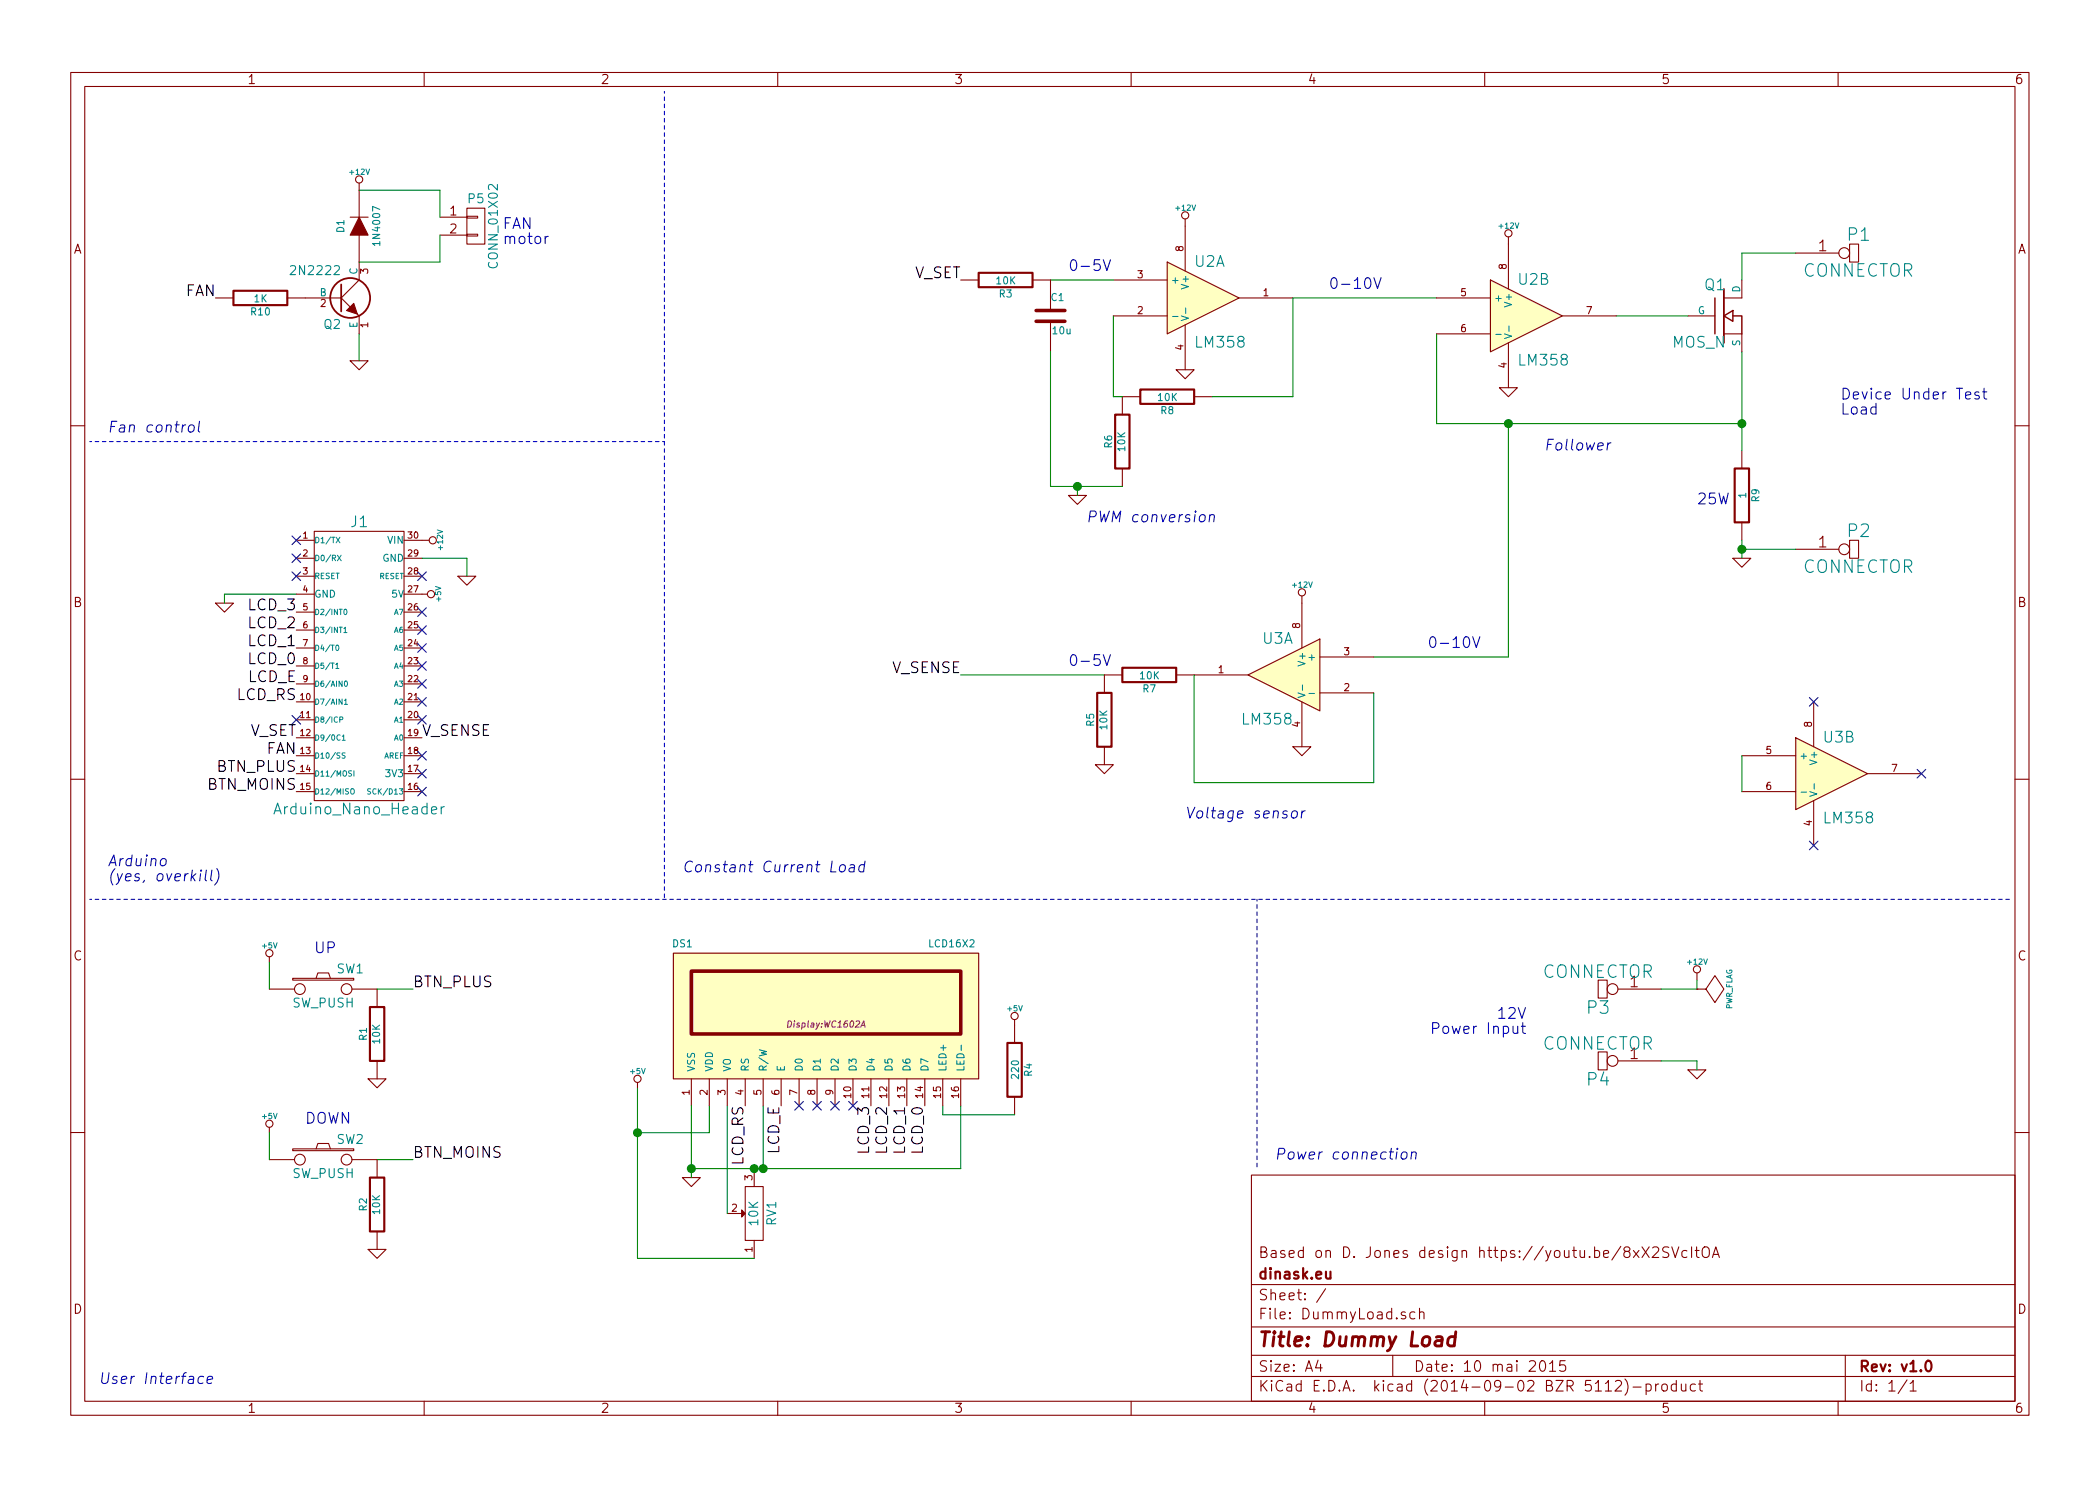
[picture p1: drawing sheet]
EESchema Schematic File Version 2
LIBS:74xgxx
LIBS:74xx
LIBS:ac-dc
LIBS:actel
LIBS:adc-dac
LIBS:analog_switches
LIBS:atmel
LIBS:audio
LIBS:brooktre
LIBS:cmos4000
LIBS:cmos_ieee
LIBS:conn
LIBS:contrib
LIBS:cypress
LIBS:dc-dc
LIBS:device
LIBS:digital-audio
LIBS:display
LIBS:dsp
LIBS:elec-unifil
LIBS:ftdi
LIBS:gennum
LIBS:graphic
LIBS:hc11
LIBS:intel
LIBS:interface
LIBS:ir
LIBS:linear
LIBS:logo
LIBS:memory
LIBS:microchip
LIBS:microchip1
LIBS:microchip_pic10mcu
LIBS:microchip_pic12mcu
LIBS:microchip_pic16mcu
LIBS:microchip_pic18mcu
LIBS:microcontrollers
LIBS:motorola
LIBS:msp430
LIBS:nxp_armmcu
LIBS:opto
LIBS:philips
LIBS:power
LIBS:powerint
LIBS:pspice
LIBS:references
LIBS:regul
LIBS:relays
LIBS:rfcom
LIBS:sensors
LIBS:siliconi
LIBS:special
LIBS:stm8
LIBS:stm32
LIBS:supertex
LIBS:texas
LIBS:transf
LIBS:transistors
LIBS:ttl_ieee
LIBS:valves
LIBS:video
LIBS:xilinx
LIBS:DummyLoad-cache
EELAYER 24 0
EELAYER END
$Descr A4 11693 8268
encoding utf-8
Sheet 1 1
Title "Dummy Load"
Date "10 mai 2015"
Rev "v1.0"
Comp "dinask.eu"
Comment1 "Based on D. Jones design https://youtu.be/8xX2SVcItOA"
Comment2 ""
Comment3 ""
Comment4 ""
$EndDescr
$Comp
L LM358 U2
U 1 1
P 6700 1650
F 0 "U2" H 6650 1850 60  0000 L CNN
F 1 "LM358" H 6650 1400 60  0000 L CNN
F 2 "Sockets_DIP:DIP-8__300_ELL" H 6700 1650 60  0001 C CNN
F 3 "" H 6700 1650 60  0000 C CNN
	1    6700 1650
	1    0    0    -1  
$EndComp
$Comp
L R R3
U 1 1
P 5600 1550
F 0 "R3" V 5680 1550 40  0000 C CNN
F 1 "10K" V 5607 1551 40  0000 C CNN
F 2 "Resistors_ThroughHole:Resistor_Horizontal_RM10mm" V 5530 1550 30  0001 C CNN
F 3 "" H 5600 1550 30  0000 C CNN
	1    5600 1550
	0    1    1    0   
$EndComp
$Comp
L C C1
U 1 1
P 5850 1750
F 0 "C1" H 5850 1850 40  0000 L CNN
F 1 "10u" H 5856 1665 40  0000 L CNN
F 2 "Capacitors_Elko_ThroughHole:Elko_vert_11.2x6.3mm_RM2.5_CopperClear" H 5888 1600 30  0001 C CNN
F 3 "" H 5850 1750 60  0000 C CNN
	1    5850 1750
	1    0    0    -1  
$EndComp
$Comp
L R R8
U 1 1
P 6500 2200
F 0 "R8" V 6580 2200 40  0000 C CNN
F 1 "10K" V 6507 2201 40  0000 C CNN
F 2 "Resistors_ThroughHole:Resistor_Horizontal_RM10mm" V 6430 2200 30  0001 C CNN
F 3 "" H 6500 2200 30  0000 C CNN
	1    6500 2200
	0    1    1    0   
$EndComp
$Comp
L R R6
U 1 1
P 6250 2450
F 0 "R6" V 6330 2450 40  0000 C CNN
F 1 "10K" V 6257 2451 40  0000 C CNN
F 2 "Resistors_ThroughHole:Resistor_Horizontal_RM10mm" V 6180 2450 30  0001 C CNN
F 3 "" H 6250 2450 30  0000 C CNN
	1    6250 2450
	-1   0    0    1   
$EndComp
Wire Wire Line
	5850 1550 6200 1550
Wire Wire Line
	6200 1750 6200 2200
Wire Wire Line
	6200 2200 6250 2200
Wire Wire Line
	6750 2200 7200 2200
Wire Wire Line
	7200 2200 7200 1650
$Comp
L SW_PUSH SW1
U 1 1
P 1800 5500
F 0 "SW1" H 1950 5610 50  0000 C CNN
F 1 "SW_PUSH" H 1800 5420 50  0000 C CNN
F 2 "w_swtch:PCB_PUSH" H 1800 5500 60  0001 C CNN
F 3 "" H 1800 5500 60  0000 C CNN
	1    1800 5500
	1    0    0    -1  
$EndComp
$Comp
L R R1
U 1 1
P 2100 5750
F 0 "R1" V 2180 5750 40  0000 C CNN
F 1 "10K" V 2107 5751 40  0000 C CNN
F 2 "Resistors_ThroughHole:Resistor_Horizontal_RM10mm" V 2030 5750 30  0001 C CNN
F 3 "" H 2100 5750 30  0000 C CNN
	1    2100 5750
	-1   0    0    1   
$EndComp
$Comp
L GND #PWR6
U 1 1
P 2100 6000
F 0 "#PWR6" H 2100 6000 30  0001 C CNN
F 1 "GND" H 2100 5930 30  0001 C CNN
F 2 "" H 2100 6000 60  0000 C CNN
F 3 "" H 2100 6000 60  0000 C CNN
	1    2100 6000
	1    0    0    -1  
$EndComp
Wire Wire Line
	2100 5500 2300 5500
$Comp
L SW_PUSH SW2
U 1 1
P 1800 6450
F 0 "SW2" H 1950 6560 50  0000 C CNN
F 1 "SW_PUSH" H 1800 6370 50  0000 C CNN
F 2 "w_swtch:PCB_PUSH" H 1800 6450 60  0001 C CNN
F 3 "" H 1800 6450 60  0000 C CNN
	1    1800 6450
	1    0    0    -1  
$EndComp
$Comp
L R R2
U 1 1
P 2100 6700
F 0 "R2" V 2180 6700 40  0000 C CNN
F 1 "10K" V 2107 6701 40  0000 C CNN
F 2 "Resistors_ThroughHole:Resistor_Horizontal_RM10mm" V 2030 6700 30  0001 C CNN
F 3 "" H 2100 6700 30  0000 C CNN
	1    2100 6700
	-1   0    0    1   
$EndComp
$Comp
L GND #PWR7
U 1 1
P 2100 6950
F 0 "#PWR7" H 2100 6950 30  0001 C CNN
F 1 "GND" H 2100 6880 30  0001 C CNN
F 2 "" H 2100 6950 60  0000 C CNN
F 3 "" H 2100 6950 60  0000 C CNN
	1    2100 6950
	1    0    0    -1  
$EndComp
Wire Wire Line
	2100 6450 2300 6450
$Comp
L +5V #PWR1
U 1 1
P 1500 5350
F 0 "#PWR1" H 1500 5440 20  0001 C CNN
F 1 "+5V" H 1500 5440 30  0000 C CNN
F 2 "" H 1500 5350 60  0000 C CNN
F 3 "" H 1500 5350 60  0000 C CNN
	1    1500 5350
	1    0    0    -1  
$EndComp
$Comp
L +5V #PWR2
U 1 1
P 1500 6300
F 0 "#PWR2" H 1500 6390 20  0001 C CNN
F 1 "+5V" H 1500 6390 30  0000 C CNN
F 2 "" H 1500 6300 60  0000 C CNN
F 3 "" H 1500 6300 60  0000 C CNN
	1    1500 6300
	1    0    0    -1  
$EndComp
Text Notes 1750 5300 0    60   ~ 0
UP
Text Notes 1700 6250 0    60   ~ 0
DOWN
$Comp
L LCD16X2 DS1
U 1 1
P 4600 5650
F 0 "DS1" H 3800 6050 40  0000 C CNN
F 1 "LCD16X2" H 5300 6050 40  0000 C CNN
F 2 "Display:WC1602A" H 4600 5600 35  0000 C CIN
F 3 "" H 4600 5650 60  0000 C CNN
	1    4600 5650
	1    0    0    -1  
$EndComp
$Comp
L GND #PWR12
U 1 1
P 3850 6550
F 0 "#PWR12" H 3850 6550 30  0001 C CNN
F 1 "GND" H 3850 6480 30  0001 C CNN
F 2 "" H 3850 6550 60  0000 C CNN
F 3 "" H 3850 6550 60  0000 C CNN
	1    3850 6550
	1    0    0    -1  
$EndComp
Wire Wire Line
	3950 6150 3950 6300
Wire Wire Line
	3950 6300 3550 6300
Wire Wire Line
	3550 6050 3550 7000
$Comp
L +5V #PWR11
U 1 1
P 3550 6050
F 0 "#PWR11" H 3550 6140 20  0001 C CNN
F 1 "+5V" H 3550 6140 30  0000 C CNN
F 2 "" H 3550 6050 60  0000 C CNN
F 3 "" H 3550 6050 60  0000 C CNN
	1    3550 6050
	1    0    0    -1  
$EndComp
NoConn ~ 4750 6150
NoConn ~ 4650 6150
NoConn ~ 4550 6150
NoConn ~ 4450 6150
Wire Wire Line
	5350 6150 5350 6500
Wire Wire Line
	5350 6500 3850 6500
$Comp
L R R4
U 1 1
P 5650 5950
F 0 "R4" V 5730 5950 40  0000 C CNN
F 1 "220" V 5657 5951 40  0000 C CNN
F 2 "Resistors_ThroughHole:Resistor_Horizontal_RM10mm" V 5580 5950 30  0001 C CNN
F 3 "" H 5650 5950 30  0000 C CNN
	1    5650 5950
	1    0    0    -1  
$EndComp
Wire Wire Line
	5250 6150 5250 6200
Wire Wire Line
	5250 6200 5650 6200
$Comp
L +5V #PWR13
U 1 1
P 5650 5700
F 0 "#PWR13" H 5650 5790 20  0001 C CNN
F 1 "+5V" H 5650 5790 30  0000 C CNN
F 2 "" H 5650 5700 60  0000 C CNN
F 3 "" H 5650 5700 60  0000 C CNN
	1    5650 5700
	1    0    0    -1  
$EndComp
Wire Wire Line
	4250 6150 4250 6500
Connection ~ 4250 6500
$Comp
L POT RV1
U 1 1
P 4200 6750
F 0 "RV1" H 4200 6650 50  0000 C CNN
F 1 "10K" H 4200 6750 50  0000 C CNN
F 2 "Potentiometers:Potentiometer_Bourns_3339P_Angular_ScrewUp" H 4200 6750 60  0001 C CNN
F 3 "" H 4200 6750 60  0000 C CNN
	1    4200 6750
	0    -1   -1   0   
$EndComp
Wire Wire Line
	4050 6150 4050 6750
Wire Wire Line
	3550 7000 4200 7000
Connection ~ 3550 6300
$Comp
L GND #PWR14
U 1 1
P 6000 2750
F 0 "#PWR14" H 6000 2750 30  0001 C CNN
F 1 "GND" H 6000 2680 30  0001 C CNN
F 2 "" H 6000 2750 60  0000 C CNN
F 3 "" H 6000 2750 60  0000 C CNN
	1    6000 2750
	1    0    0    -1  
$EndComp
Wire Wire Line
	5850 1950 5850 2700
Wire Wire Line
	5850 2700 6250 2700
Wire Wire Line
	6000 2750 6000 2700
Connection ~ 6000 2700
$Comp
L GND #PWR17
U 1 1
P 6600 2050
F 0 "#PWR17" H 6600 2050 30  0001 C CNN
F 1 "GND" H 6600 1980 30  0001 C CNN
F 2 "" H 6600 2050 60  0000 C CNN
F 3 "" H 6600 2050 60  0000 C CNN
	1    6600 2050
	1    0    0    -1  
$EndComp
$Comp
L +12V #PWR16
U 1 1
P 6600 1250
F 0 "#PWR16" H 6600 1200 20  0001 C CNN
F 1 "+12V" H 6600 1350 30  0000 C CNN
F 2 "" H 6600 1250 60  0000 C CNN
F 3 "" H 6600 1250 60  0000 C CNN
	1    6600 1250
	1    0    0    -1  
$EndComp
Text Notes 5950 1500 0    60   ~ 0
0-5V
Text Notes 7400 1600 0    60   ~ 0
0-10V
$Comp
L LM358 U3
U 1 1
P 7150 3750
F 0 "U3" H 7100 3950 60  0000 L CNN
F 1 "LM358" H 7100 3500 60  0000 L CNN
F 2 "Sockets_DIP:DIP-8__300_ELL" H 7150 3750 60  0001 C CNN
F 3 "" H 7150 3750 60  0000 C CNN
	1    7150 3750
	-1   0    0    -1  
$EndComp
Wire Wire Line
	7200 1650 8000 1650
$Comp
L MOS_N Q1
U 1 1
P 9600 1750
F 0 "Q1" H 9610 1920 60  0000 R CNN
F 1 "MOS_N" H 9610 1600 60  0000 R CNN
F 2 "Transistors_TO-220:TO-220_FET-GDS_Vertical" H 9600 1750 60  0001 C CNN
F 3 "" H 9600 1750 60  0000 C CNN
	1    9600 1750
	1    0    0    -1  
$EndComp
Wire Wire Line
	9000 1750 9400 1750
$Comp
L R R9
U 1 1
P 9700 2750
F 0 "R9" V 9780 2750 40  0000 C CNN
F 1 "1" V 9707 2751 40  0000 C CNN
F 2 "Resistors_ThroughHole:Resistor_TO-220_Vertical" V 9630 2750 30  0001 C CNN
F 3 "" H 9700 2750 30  0000 C CNN
	1    9700 2750
	1    0    0    -1  
$EndComp
Wire Wire Line
	8000 1850 8000 2350
$Comp
L GND #PWR21
U 1 1
P 8400 2150
F 0 "#PWR21" H 8400 2150 30  0001 C CNN
F 1 "GND" H 8400 2080 30  0001 C CNN
F 2 "" H 8400 2150 60  0000 C CNN
F 3 "" H 8400 2150 60  0000 C CNN
	1    8400 2150
	1    0    0    -1  
$EndComp
Wire Wire Line
	8000 2350 9700 2350
Wire Wire Line
	9700 1950 9700 2500
Connection ~ 9700 2350
$Comp
L GND #PWR24
U 1 1
P 9700 3100
F 0 "#PWR24" H 9700 3100 30  0001 C CNN
F 1 "GND" H 9700 3030 30  0001 C CNN
F 2 "" H 9700 3100 60  0000 C CNN
F 3 "" H 9700 3100 60  0000 C CNN
	1    9700 3100
	1    0    0    -1  
$EndComp
Wire Wire Line
	9700 3000 9700 3100
$Comp
L +12V #PWR20
U 1 1
P 8400 1350
F 0 "#PWR20" H 8400 1300 20  0001 C CNN
F 1 "+12V" H 8400 1450 30  0000 C CNN
F 2 "" H 8400 1350 60  0000 C CNN
F 3 "" H 8400 1350 60  0000 C CNN
	1    8400 1350
	1    0    0    -1  
$EndComp
Wire Wire Line
	9700 1550 9700 1400
Wire Wire Line
	9700 1400 10000 1400
$Comp
L CONNECTOR P1
U 1 1
P 10000 1400
F 0 "P1" H 10350 1500 70  0000 C CNN
F 1 "CONNECTOR" H 10350 1300 70  0000 C CNN
F 2 "Wire_Pads:SolderWirePad_single_2mmDrill" H 10000 1400 60  0001 C CNN
F 3 "" H 10000 1400 60  0000 C CNN
	1    10000 1400
	1    0    0    -1  
$EndComp
$Comp
L CONNECTOR P2
U 1 1
P 10000 3050
F 0 "P2" H 10350 3150 70  0000 C CNN
F 1 "CONNECTOR" H 10350 2950 70  0000 C CNN
F 2 "Wire_Pads:SolderWirePad_single_2mmDrill" H 10000 3050 60  0001 C CNN
F 3 "" H 10000 3050 60  0000 C CNN
	1    10000 3050
	1    0    0    -1  
$EndComp
Wire Wire Line
	9700 3050 10000 3050
Connection ~ 9700 3050
Text Label 2300 5500 0    60   ~ 0
BTN_PLUS
Text Label 1650 4300 2    60   ~ 0
BTN_PLUS
Text Label 2300 6450 0    60   ~ 0
BTN_MOINS
Text Label 1650 4400 2    60   ~ 0
BTN_MOINS
Text Label 5150 6150 3    60   ~ 0
LCD_0
Text Label 5050 6150 3    60   ~ 0
LCD_1
Text Label 4950 6150 3    60   ~ 0
LCD_2
Text Label 4850 6150 3    60   ~ 0
LCD_3
Text Label 1650 3700 2    60   ~ 0
LCD_0
Text Label 1650 3600 2    60   ~ 0
LCD_1
Text Label 1650 3500 2    60   ~ 0
LCD_2
Text Label 1650 3400 2    60   ~ 0
LCD_3
Text Label 4350 6150 3    60   ~ 0
LCD_E
Text Label 4150 6150 3    60   ~ 0
LCD_RS
Text Label 1650 3800 2    60   ~ 0
LCD_E
Text Label 1650 3900 2    60   ~ 0
LCD_RS
$Comp
L +12V #PWR8
U 1 1
P 2350 3000
F 0 "#PWR8" H 2350 2950 20  0001 C CNN
F 1 "+12V" H 2350 3100 30  0000 C CNN
F 2 "" H 2350 3000 60  0000 C CNN
F 3 "" H 2350 3000 60  0000 C CNN
	1    2350 3000
	0    1    1    0   
$EndComp
$Comp
L +5V #PWR9
U 1 1
P 2350 3300
F 0 "#PWR9" H 2350 3390 20  0001 C CNN
F 1 "+5V" H 2350 3390 30  0000 C CNN
F 2 "" H 2350 3300 60  0000 C CNN
F 3 "" H 2350 3300 60  0000 C CNN
	1    2350 3300
	0    1    1    0   
$EndComp
$Comp
L GND #PWR10
U 1 1
P 2600 3200
F 0 "#PWR10" H 2600 3200 30  0001 C CNN
F 1 "GND" H 2600 3130 30  0001 C CNN
F 2 "" H 2600 3200 60  0000 C CNN
F 3 "" H 2600 3200 60  0000 C CNN
	1    2600 3200
	1    0    0    -1  
$EndComp
$Comp
L CONNECTOR P3
U 1 1
P 9250 5500
F 0 "P3" H 9600 5600 70  0000 C CNN
F 1 "CONNECTOR" H 9600 5400 70  0000 C CNN
F 2 "Wire_Pads:SolderWirePad_single_2mmDrill" H 9250 5500 60  0001 C CNN
F 3 "" H 9250 5500 60  0000 C CNN
	1    9250 5500
	-1   0    0    1   
$EndComp
$Comp
L CONNECTOR P4
U 1 1
P 9250 5900
F 0 "P4" H 9600 6000 70  0000 C CNN
F 1 "CONNECTOR" H 9600 5800 70  0000 C CNN
F 2 "Wire_Pads:SolderWirePad_single_2mmDrill" H 9250 5900 60  0001 C CNN
F 3 "" H 9250 5900 60  0000 C CNN
	1    9250 5900
	-1   0    0    1   
$EndComp
$Comp
L +12V #PWR22
U 1 1
P 9450 5450
F 0 "#PWR22" H 9450 5400 20  0001 C CNN
F 1 "+12V" H 9450 5550 30  0000 C CNN
F 2 "" H 9450 5450 60  0000 C CNN
F 3 "" H 9450 5450 60  0000 C CNN
	1    9450 5450
	1    0    0    -1  
$EndComp
$Comp
L GND #PWR23
U 1 1
P 9450 5950
F 0 "#PWR23" H 9450 5950 30  0001 C CNN
F 1 "GND" H 9450 5880 30  0001 C CNN
F 2 "" H 9450 5950 60  0000 C CNN
F 3 "" H 9450 5950 60  0000 C CNN
	1    9450 5950
	1    0    0    -1  
$EndComp
Wire Wire Line
	9250 5500 9450 5500
Wire Wire Line
	9450 5500 9450 5450
Wire Wire Line
	9250 5900 9450 5900
Wire Wire Line
	9450 5900 9450 5950
Text Notes 8500 5750 2    60   ~ 0
12V\nPower Input
Text Notes 10250 2300 0    60   ~ 0
Device Under Test\nLoad
$Comp
L LM358 U2
U 2 1
P 8500 1750
F 0 "U2" H 8450 1950 60  0000 L CNN
F 1 "LM358" H 8450 1500 60  0000 L CNN
F 2 "Sockets_DIP:DIP-8__300_ELL" H 8500 1750 60  0001 C CNN
F 3 "" H 8500 1750 60  0000 C CNN
	2    8500 1750
	1    0    0    -1  
$EndComp
$Comp
L R R7
U 1 1
P 6400 3750
F 0 "R7" V 6480 3750 40  0000 C CNN
F 1 "10K" V 6407 3751 40  0000 C CNN
F 2 "Resistors_ThroughHole:Resistor_Horizontal_RM10mm" V 6330 3750 30  0001 C CNN
F 3 "" H 6400 3750 30  0000 C CNN
	1    6400 3750
	0    1    1    0   
$EndComp
$Comp
L R R5
U 1 1
P 6150 4000
F 0 "R5" V 6230 4000 40  0000 C CNN
F 1 "10K" V 6157 4001 40  0000 C CNN
F 2 "Resistors_ThroughHole:Resistor_Horizontal_RM10mm" V 6080 4000 30  0001 C CNN
F 3 "" H 6150 4000 30  0000 C CNN
	1    6150 4000
	-1   0    0    1   
$EndComp
$Comp
L GND #PWR15
U 1 1
P 6150 4250
F 0 "#PWR15" H 6150 4250 30  0001 C CNN
F 1 "GND" H 6150 4180 30  0001 C CNN
F 2 "" H 6150 4250 60  0000 C CNN
F 3 "" H 6150 4250 60  0000 C CNN
	1    6150 4250
	1    0    0    -1  
$EndComp
Wire Wire Line
	5350 3750 6150 3750
Wire Wire Line
	6650 3750 6650 4350
Wire Wire Line
	6650 4350 7650 4350
Wire Wire Line
	7650 4350 7650 3850
$Comp
L GND #PWR19
U 1 1
P 7250 4150
F 0 "#PWR19" H 7250 4150 30  0001 C CNN
F 1 "GND" H 7250 4080 30  0001 C CNN
F 2 "" H 7250 4150 60  0000 C CNN
F 3 "" H 7250 4150 60  0000 C CNN
	1    7250 4150
	1    0    0    -1  
$EndComp
$Comp
L +12V #PWR18
U 1 1
P 7250 3350
F 0 "#PWR18" H 7250 3300 20  0001 C CNN
F 1 "+12V" H 7250 3450 30  0000 C CNN
F 2 "" H 7250 3350 60  0000 C CNN
F 3 "" H 7250 3350 60  0000 C CNN
	1    7250 3350
	1    0    0    -1  
$EndComp
Wire Wire Line
	7650 3650 8400 3650
Wire Wire Line
	8400 3650 8400 2350
Connection ~ 8400 2350
Text Notes 7950 3600 0    60   ~ 0
0-10V
Text Notes 5950 3700 0    60   ~ 0
0-5V
Text Label 5350 3750 2    60   ~ 0
V_SENSE
Text Label 2350 4100 0    60   ~ 0
V_SENSE
Text Label 1650 4100 2    60   ~ 0
V_SET
Text Label 5350 1550 2    60   ~ 0
V_SET
$Comp
L PWR_FLAG #FLG1
U 1 1
P 9450 5500
F 0 "#FLG1" H 9450 5595 30  0001 C CNN
F 1 "PWR_FLAG" H 9450 5680 30  0000 C CNN
F 2 "" H 9450 5500 60  0000 C CNN
F 3 "" H 9450 5500 60  0000 C CNN
	1    9450 5500
	0    1    1    0   
$EndComp
Wire Wire Line
	4250 6500 4200 6500
Connection ~ 4200 6500
Wire Wire Line
	3850 6150 3850 6550
Connection ~ 3850 6500
Wire Notes Line
	500  5000 11200 5000
Wire Notes Line
	7000 5000 7000 6500
Wire Notes Line
	3700 500  3700 5000
Text Notes 7100 6450 0    60   Italic 0
Power connection
Text Notes 550  7700 0    60   Italic 0
User Interface
Text Notes 600  4900 0    60   Italic 0
Arduino\n(yes, overkill)
Text Notes 6600 4550 0    60   Italic 0
Voltage sensor
Text Notes 6050 2900 0    60   Italic 0
PWM conversion
Text Notes 9450 2800 0    60   ~ 0
25W
Text Notes 8600 2500 0    60   Italic 0
Comparator
Text Notes 3800 4850 0    60   Italic 0
Constant Current Load
$Comp
L LM358 U3
U 2 1
P 10200 4300
F 0 "U3" H 10150 4500 60  0000 L CNN
F 1 "LM358" H 10150 4050 60  0000 L CNN
F 2 "Sockets_DIP:DIP-8__300_ELL" H 10200 4300 60  0001 C CNN
F 3 "" H 10200 4300 60  0000 C CNN
	2    10200 4300
	1    0    0    -1  
$EndComp
Wire Wire Line
	9700 4200 9700 4400
NoConn ~ 10100 3900
NoConn ~ 10700 4300
NoConn ~ 10100 4700
$Comp
L Arduino_Nano_Header J1
U 1 1
P 2000 3700
F 0 "J1" H 2000 4500 60  0000 C CNN
F 1 "Arduino_Nano_Header" H 2000 2900 60  0000 C CNN
F 2 "w_conn:arduino_nano_header" H 2000 3700 60  0001 C CNN
F 3 "" H 2000 3700 60  0000 C CNN
	1    2000 3700
	1    0    0    -1  
$EndComp
$Comp
L GND #PWR3
U 1 1
P 1250 3350
F 0 "#PWR3" H 1250 3350 30  0001 C CNN
F 1 "GND" H 1250 3280 30  0001 C CNN
F 2 "" H 1250 3350 60  0000 C CNN
F 3 "" H 1250 3350 60  0000 C CNN
	1    1250 3350
	1    0    0    -1  
$EndComp
Wire Wire Line
	2350 3100 2600 3100
Wire Wire Line
	2600 3100 2600 3200
Wire Wire Line
	1650 3300 1250 3300
Wire Wire Line
	1250 3300 1250 3350
NoConn ~ 1650 3000
NoConn ~ 1650 3100
NoConn ~ 1650 3200
NoConn ~ 2350 3200
NoConn ~ 1650 4000
NoConn ~ 2350 3400
NoConn ~ 2350 3500
NoConn ~ 2350 3600
NoConn ~ 2350 3700
NoConn ~ 2350 3800
NoConn ~ 2350 3900
NoConn ~ 2350 4000
NoConn ~ 2350 4200
NoConn ~ 2350 4300
NoConn ~ 2350 4400
$Comp
L NPN Q2
U 1 1
P 1900 1650
F 0 "Q2" H 1900 1500 50  0000 R CNN
F 1 "2N2222" H 1900 1800 50  0000 R CNN
F 2 "" H 1900 1650 60  0000 C CNN
F 3 "" H 1900 1650 60  0000 C CNN
	1    1900 1650
	1    0    0    -1  
$EndComp
$Comp
L R R10
U 1 1
P 1450 1650
F 0 "R10" V 1530 1650 40  0000 C CNN
F 1 "1K" V 1457 1651 40  0000 C CNN
F 2 "" V 1380 1650 30  0000 C CNN
F 3 "" H 1450 1650 30  0000 C CNN
	1    1450 1650
	0    1    1    0   
$EndComp
$Comp
L DIODE D1
U 1 1
P 2000 1250
F 0 "D1" H 2000 1350 40  0000 C CNN
F 1 "1N4007" H 2000 1150 40  0000 C CNN
F 2 "" H 2000 1250 60  0000 C CNN
F 3 "" H 2000 1250 60  0000 C CNN
	1    2000 1250
	0    -1   -1   0   
$EndComp
$Comp
L GND #PWR5
U 1 1
P 2000 2000
F 0 "#PWR5" H 2000 2000 30  0001 C CNN
F 1 "GND" H 2000 1930 30  0001 C CNN
F 2 "" H 2000 2000 60  0000 C CNN
F 3 "" H 2000 2000 60  0000 C CNN
	1    2000 2000
	1    0    0    -1  
$EndComp
Wire Wire Line
	2000 1850 2000 2000
$Comp
L +12V #PWR4
U 1 1
P 2000 1050
F 0 "#PWR4" H 2000 1000 20  0001 C CNN
F 1 "+12V" H 2000 1150 30  0000 C CNN
F 2 "" H 2000 1050 60  0000 C CNN
F 3 "" H 2000 1050 60  0000 C CNN
	1    2000 1050
	1    0    0    -1  
$EndComp
$Comp
L CONN_01X02 P5
U 1 1
P 2650 1250
F 0 "P5" H 2650 1400 50  0000 C CNN
F 1 "CONN_01X02" V 2750 1250 50  0000 C CNN
F 2 "" H 2650 1250 60  0000 C CNN
F 3 "" H 2650 1250 60  0000 C CNN
	1    2650 1250
	1    0    0    -1  
$EndComp
Wire Wire Line
	2000 1050 2450 1050
Wire Wire Line
	2450 1050 2450 1200
Wire Wire Line
	2000 1450 2450 1450
Wire Wire Line
	2450 1450 2450 1300
Text Label 1200 1650 2    60   ~ 0
FAN
Text Notes 2800 1350 0    60   ~ 0
FAN\nmotor
Text Label 1650 4200 2    60   ~ 0
FAN
Wire Notes Line
	3700 2450 500  2450
Text Notes 600  2400 0    60   Italic 0
Fan control
Wire Wire Line
	1500 5500 1500 5350
Wire Wire Line
	1500 6450 1500 6300
$EndSCHEMATC
